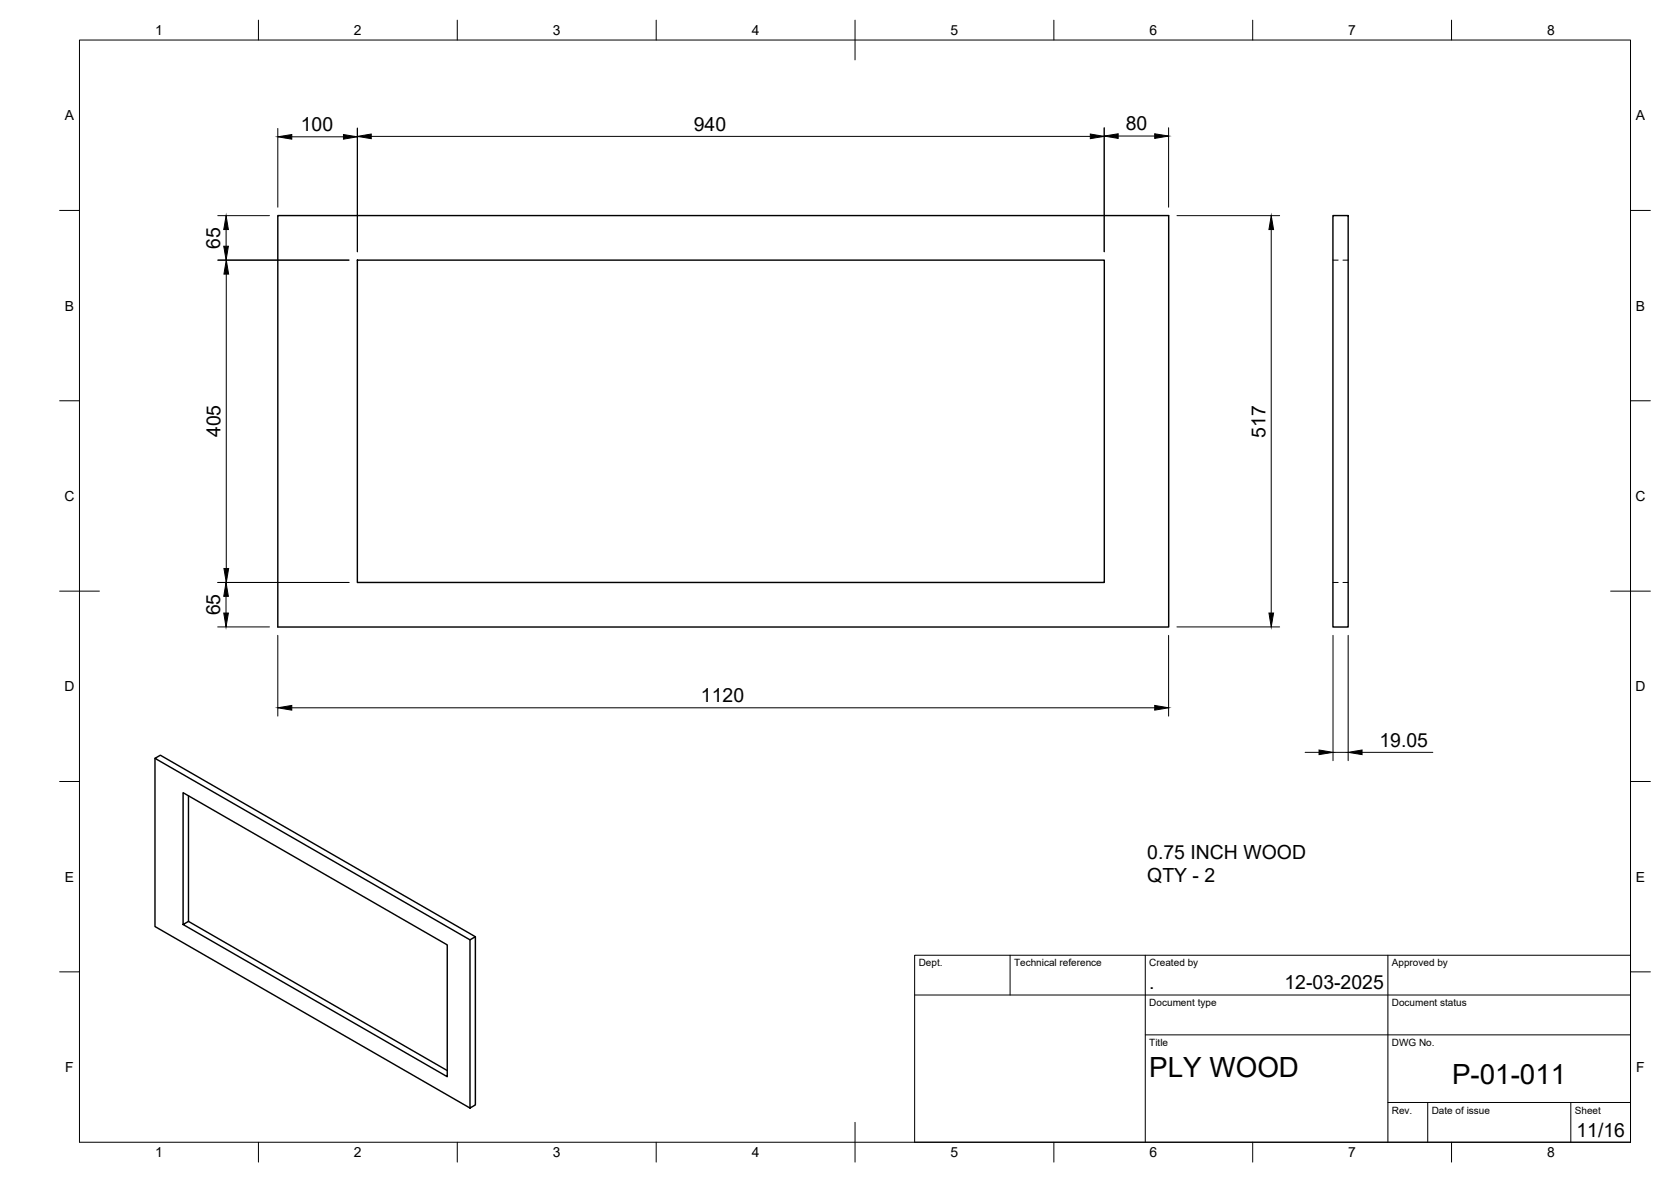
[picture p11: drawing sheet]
<svg xmlns="http://www.w3.org/2000/svg" width="420mm" height="297mm" viewBox="0 0 420 297" stroke-linecap="round" stroke-linejoin="round" font-family="sans-serif">
<!-- layer: Visible -->
<path d="M69.8 54.2h224.1v103.4h-224.1zM335.2 54.2h3.8v103.4h-3.8zM89.9 65.4h187.8v81h-187.8zM39 190.6v42.2l79.2 45.7M47.4 200v31.5l65.1 37.5M47.4 231.5l-1.4 .8v-33.1l66.5 38.3v33.1l-66.5-38.3M118.2 236.2l1.3-.8v42.3l-1.3 .8zM119.5 235.4l-79.2-45.6-1.3 .8 79.2 45.6" fill="none" stroke="#000" stroke-width=".36"/>
<!-- layer: Hidden -->
<path d="M335.2 65.4h1.3M337.7 65.4h1.3M335.2 146.4h1.3M337.7 146.4h1.3" fill="none" stroke="#000" stroke-width=".25"/>
<!-- layer: BORDER -->
<g fill="none" stroke="#000" stroke-width=".25">
<path d="M20 10.1h390v276.9h-390zM65 5.1v5M115 5.1v5M165 5.1v5M215 5.1v10M265 5.1v5M315 5.1v5M365 5.1v5M15 52.9h5M410 52.9h5M15 100.7h5M410 100.7h5"/>
<path d="M15 148.6h10M405 148.6h10M15 196.4h5M410 196.4h5M15 244.2h5M410 244.2h5M65 287v5M115 287v5M165 287v5M215 282.1v9.9M265 287v5M315 287v5"/>
<path d="M365 287v5"/>
</g>
<!-- layer: TITLEBLOCK -->
<path d="M230 240.1h180v46.9h-180zM230 250h180M254 240.1v9.9M288 240.1v46.9M349 240.1v46.9M288 260.1h122M349 277.1h61M359 277.1v9.9M395 277.1v9.9" fill="none" stroke="#000" stroke-width=".25"/>
<!-- layer: FD_Dimensions -->
<g fill="none" stroke="#000" stroke-width=".25">
<path d="M69.8 32.3v19.8M73.4 34.4h13M89.9 32.2v31.1M93.3 34.3h180.9M277.6 32.1v31.2M281.2 34.2h9.1M293.8 32.1v20M54.8 54.2h13M56.9 57.7v4.2M295.9 54.2h25.9M319.6 57.7v96.4M54.8 65.4h33"/>
<path d="M56.9 68.9v74M54.7 157.6h13.1M54.7 146.4h33.1M56.8 149.9v4.2M69.8 159.7v20.3M293.8 159.7v20.3M295.9 157.6h25.9M335.2 159.7v31.5M339 159.7v31.5M73.4 177.9h216.9M328.2 189.1h3.5M335.2 189.1h3.8"/>
<path d="M342.5 189.1h17.8"/>
</g>
<g fill="#000" stroke="#000" stroke-width=".25">
<path d="M69.8 34.4l3.6-.6v1.2zM86.4 33.8l3.5 .6-3.5 .6zM89.9 34.3l3.4-.6v1.1zM274.2 33.7l3.4 .6-3.4 .5zM277.6 34.2l3.6-.6v1.2zM290.3 33.6l3.5 .6-3.5 .6zM56.9 54.2l.5 3.5h-1.1zM319.6 54.2l.6 3.5h-1.1zM56.3 61.9h1.1l-.5 3.5zM56.9 65.4l.6 3.5h-1.2zM56.8 146.4l.6 3.5h-1.1zM56.3 154.1h1.1l-.6 3.5z"/>
<path d="M56.3 142.9h1.2l-.6 3.5zM319.1 154.1h1.1l-.6 3.5zM69.8 177.9l3.6-.6v1.2zM290.3 177.3l3.5 .6-3.5 .6zM331.7 188.5l3.5 .6-3.5 .5zM339 189.1l3.5-.6v1.1z"/>
</g>
<g font-size="7">
<text x="289" y="270.6">PLY WOOD</text>
<text x="365.1" y="272.3">P-01-011</text>
</g>
<g font-size="4.9">
<text x="75.6" y="32.9">100</text>
<text x="174.5" y="32.8">940</text>
<text x="283" y="32.8">80</text>
<text x="55.4" y="62.5" transform="rotate(-90 55.4 62.5)">65</text>
<text x="55.4" y="109.9" transform="rotate(-90 55.4 109.9)">405</text>
<text x="318.2" y="109.9" transform="rotate(-90 318.2 109.9)">517</text>
<text x="55.4" y="154.7" transform="rotate(-90 55.4 154.7)">65</text>
<text x="176.3" y="176.4">1120</text>
<text x="346.8" y="187.6">19.05</text>
<text x="288.5" y="215.8">0.75 INCH WOOD</text>
<text x="288.5" y="221.7">QTY - 2</text>
<text x="289" y="248.5">.</text>
<text x="323" y="248.5">12-03-2025</text>
<text x="396.4" y="285.7">11/16</text>
</g>
<g font-size="3.5">
<text x="39" y="8.8">1</text>
<text x="89" y="8.8">2</text>
<text x="139" y="8.8">3</text>
<text x="189" y="8.8">4</text>
<text x="239" y="8.8">5</text>
<text x="289" y="8.8">6</text>
<text x="339" y="8.8">7</text>
<text x="389" y="8.8">8</text>
<text x="16.3" y="30.2">A</text>
<text x="411.3" y="30.2">A</text>
<text x="16.3" y="78">B</text>
<text x="411.3" y="78">B</text>
<text x="16.2" y="125.9">C</text>
<text x="411.2" y="125.9">C</text>
<text x="16.2" y="173.7">D</text>
<text x="411.2" y="173.7">D</text>
<text x="16.3" y="221.6">E</text>
<text x="411.3" y="221.6">E</text>
<text x="16.4" y="269.4">F</text>
<text x="411.4" y="269.4">F</text>
<text x="39" y="290.8">1</text>
<text x="89" y="290.8">2</text>
<text x="139" y="290.8">3</text>
<text x="189" y="290.8">4</text>
<text x="239" y="290.8">5</text>
<text x="289" y="290.8">6</text>
<text x="339" y="290.8">7</text>
<text x="389" y="290.8">8</text>
</g>
<g font-size="2.5">
<text x="231" y="242.9">Dept.</text>
<text x="255" y="242.9">Technical reference</text>
<text x="289" y="242.9">Created by</text>
<text x="350" y="242.9">Approved by</text>
<text x="289" y="252.8">Document type</text>
<text x="350" y="252.8">Document status</text>
<text x="289" y="262.9">Title</text>
<text x="350" y="262.9">DWG No.</text>
<text x="350" y="279.9">Rev.</text>
<text x="360" y="279.9">Date of issue</text>
<text x="396" y="279.9">Sheet</text>
</g>
</svg>
